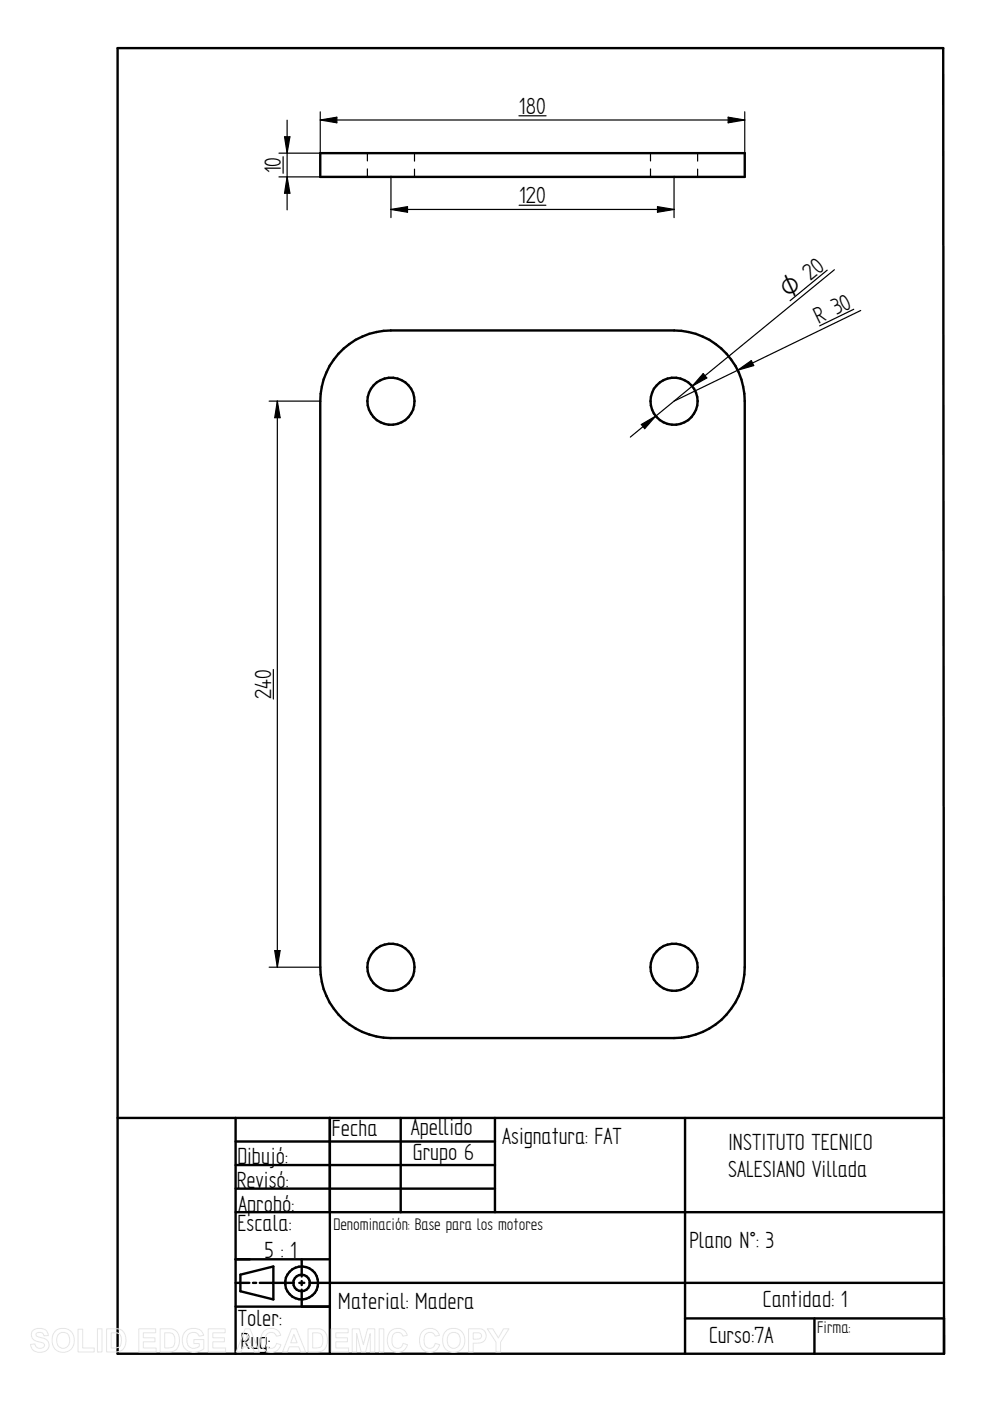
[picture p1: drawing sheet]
<svg xmlns="http://www.w3.org/2000/svg" width="210mm" height="297mm" viewBox="0 0 210 297" stroke-linecap="round" stroke-linejoin="round" font-family="sans-serif">
<g fill="none" stroke="#000" stroke-width=".51">
<path d="M24.9 10.2h175.1l.2 276.8h-175.3zM67.9 32.5h90v5h-90zM71.8 75a15.2 15.2 0 0 1 11.1-4.9h60a15 15 0 0 1 15 14.9v120.1a15.1 15.1 0 0 1-15 15h-60a15 15 0 0 1-15-15v-120.1a14.9 14.9 0 0 1 3.9-10zM24.9 237h175.3M50 237v50M69.9 237v50M85 237v20M104.9 237v20M145.2 237v50M50 242h54.9M50 247h54.9M50 252h54.9"/>
<path d="M50 257h150.2M50 267h19.9M50 272h2.9M51 270.3l7-1.8v7l-7-1.7zM53.6 272h.7M55.1 272h7.2M63.5 272h1M64 267v3.6M64 271.6v.9M64 273.4v3.6M65.6 272h134.6M69.9 277h-19.9"/>
<path d="M145.2 279.5h55v7.5M172.7 279.5v7.5"/>
<circle cx="82.9" cy="85.1" r="5"/>
<circle cx="142.9" cy="85.1" r="5"/>
<circle cx="82.9" cy="205.1" r="5"/>
<circle cx="142.9" cy="205.1" r="5"/>
<circle cx="63.9" cy="272" r="3.5"/>
<circle cx="63.9" cy="272" r="1.76"/>
</g>
<g fill="none" stroke="#000" stroke-width=".25">
<path d="M59.1 37.5h8.8M60 33.2v3.5M60.3 29h1.2l-.6 3.5zM60.9 25.5v19M60.9 37.5l.6 3.5h-1.2zM67.9 25.4l3.5-.6v1.2zM67.9 23.7v8.8h-8.8M67.9 25.4h90M77.9 32.5v1.6M77.9 35.8v1.7M82.9 37.5v8.6M87.9 32.5v1.7"/>
<path d="M87.9 35.9v1.6M110 24.6h5.8M137.9 32.5v1.6M137.9 35.8v1.7M142.9 37.5v8.6M147.9 32.5v1.7M147.9 35.9v1.6M154.4 24.8l3.5 .6-3.5 .6zM157.9 23.7v8.8M82.9 44.4l3.5-.6v1.2zM82.9 44.4h60M110.1 43.5h5.6"/>
<path d="M139.4 43.8l3.5 .6-3.5 .6zM175.4 57.3l-7.9 6.5M176.9 57.2l-30.1 24.7M149.1 79.2l.8 .9-3.1 1.8zM156.4 78.5l2.9-2 .5 1zM181 65.6l-7.2 3.5M182.5 65.8l-39.6 19.2M57.1 85h10.8M58.8 85v120.1M58.8 85l.6 3.6h-1.1zM136 90l3-1.8-2.3 2.7zM146.8 81.9l-13.2 10.8"/>
<path d="M58 141.9v6.3M57.1 205.1h10.8M58.3 201.5h1.1l-.6 3.6z"/>
</g>
<path d="M60.3 29h1.2l-.6 3.5zM67.9 25.4l3.5-.6v1.2zM154.4 24.8l3.5 .6-3.5 .6zM60.9 37.5l.6 3.5h-1.2zM82.9 44.4l3.5-.6v1.2zM139.4 43.8l3.5 .6-3.5 .6zM156.4 78.5l2.9-2 .5 1zM58.8 85l.6 3.6h-1.1zM136 90l3-1.8-2.3 2.7zM149.1 79.2l.8 .9-3.1 1.8zM58.3 201.5h1.1l-.6 3.6z" fill="#000"/>
<g fill="none" stroke="#e6e6e6" stroke-width=".21">
<path d="M7 282.1a2.33 2.33 0 0 1 2.9 .2l.3 .9h-.9a.91 .91 0 0 0-.7-.7 .91 .91 0 0 0-1 .5l.1 .3 .5 .2a2.12 2.12 0 0 1 2.2 1.4 1.76 1.76 0 0 1-2.4 1.8l-.7-.2-.6-.7-.2-.8 .9-.1a1.05 1.05 0 0 0 .9 1 1.05 1.05 0 0 0 1.1-.7 1.7 1.7 0 0 0-1.6-.8 1.39 1.39 0 0 1-.8-2.3zM11.7 282.3a2.47 2.47 0 0 1 3.1-.2 2.47 2.47 0 0 1 .8 3 2.4 2.4 0 0 1-3 1.5 2.4 2.4 0 0 1-1.5-3.1zM12.4 282.9a1.39 1.39 0 0 1 1.7-.3 1.39 1.39 0 0 1 .7 1.5 1.41 1.41 0 0 1-1.4 1.8 1.41 1.41 0 0 1-1.4-1.8l.1-.7zM16.6 281.8h.9v4h2.5v.8h-3.4zM20.7 281.7h.9v4.9h-.9zM20.7 286.6h.1M22.6 281.7h1.8a2.2 2.2 0 0 1 2.3 2.8 2.05 2.05 0 0 1-2.3 2.1h-1.8zM23.6 282.6a1.8 1.8 0 0 1 1.9 .5 2.03 2.03 0 0 1-.4 2.6l-1.5 .1zM29.4 281.7h3.6v.9h-2.6v1h2.5v.9h-2.5v1.3h2.7v.8h-3.7zM34 281.7h1.7a2.2 2.2 0 0 1 2.3 2.8 2.05 2.05 0 0 1-2.2 2.1h-1.8zM34.9 282.6a1.8 1.8 0 0 1 2 .5 2.03 2.03 0 0 1-.5 2.6l-1.5 .1zM39.3 282.3a2.56 2.56 0 0 1 3.6 .2l.3 .6-1 .2a1.36 1.36 0 0 0-1.6-.7 1.36 1.36 0 0 0-1 1.5 1.55 1.55 0 0 0 .8 1.6 1.55 1.55 0 0 0 1.8-.2v-.6h-1.1v-.9h2.1v2a2.7 2.7 0 0 1-4.5-1.2 2.79 2.79 0 0 1 .6-2.5z"/>
<path d="M44.2 281.7h3.6v.9h-2.7v1h2.5v.9h-2.5v1.3h2.7v.8h-3.6zM52 281.7h1l2 4.9h-1.1l-.4-1.1h-2l-.4 1.1h-1zM52.5 282.9l.7 1.8h-1.4zM55.9 282.3a2.15 2.15 0 0 1 3.6 .8l-.9 .2a1.24 1.24 0 0 0-1.6-.7 1.24 1.24 0 0 0-.7 1.5 1.25 1.25 0 0 0 .5 1.6 1.25 1.25 0 0 0 1.6-.3l.2-.6 1 .3a2.19 2.19 0 0 1-2.6 1.6 2.19 2.19 0 0 1-1.7-2.5l.1-.9zM61.8 281.7h1l2 4.9h-1l-.5-1.1h-2l-.4 1.1h-1zM62.3 282.9l.7 1.8h-1.4zM65.3 281.7h1.8a2.2 2.2 0 0 1 2.3 2.8 2.05 2.05 0 0 1-2.3 2.1h-1.8zM66.3 282.6a1.8 1.8 0 0 1 1.9 .5 2.03 2.03 0 0 1-.4 2.6l-1.5 .1zM70.2 281.7h3.6v.9h-2.6v1h2.5v.9h-2.5v1.3h2.7v.8h-3.7zM74.7 281.7h1.5l.8 3.4 .9-3.4h1.6v4.9h-1v-3.9l-1 3.9h-.9l-1-3.9v3.9h-.9zM80.4 281.7h1v4.9h-1zM80.4 286.6h.1"/>
<path d="M82.7 282.3a2.15 2.15 0 0 1 3.7 .8l-1 .2a1.24 1.24 0 0 0-1.6-.7 1.24 1.24 0 0 0-.7 1.5 1.25 1.25 0 0 0 .5 1.6 1.25 1.25 0 0 0 1.6-.3l.3-.6 .9 .3a2.19 2.19 0 0 1-2.6 1.6 2.19 2.19 0 0 1-1.7-2.5l.1-.9zM89.5 282.3a2.15 2.15 0 0 1 3.7 .8l-1 .2a1.24 1.24 0 0 0-1.5-.7 1.24 1.24 0 0 0-.8 1.5 1.25 1.25 0 0 0 .5 1.6 1.25 1.25 0 0 0 1.6-.3l.3-.6 .9 .3a2.19 2.19 0 0 1-2.5 1.6 2.19 2.19 0 0 1-1.8-2.5l.1-.9zM94.5 282.3a2.47 2.47 0 0 1 3.1-.2 2.47 2.47 0 0 1 .8 3 2.4 2.4 0 0 1-3 1.5 2.4 2.4 0 0 1-1.5-3.1zM95.2 282.9a1.39 1.39 0 0 1 1.7-.3 1.39 1.39 0 0 1 .7 1.5 1.41 1.41 0 0 1-1.4 1.8 1.41 1.41 0 0 1-1.4-1.8l.1-.7zM99.4 281.7h1.5a1.58 1.58 0 0 1 2 .8 1.58 1.58 0 0 1-.6 2.1l-.8 .1-1.2 .1v1.8h-.9zM100.3 282.6h.5a.87 .87 0 0 1 1.3 .8l-.5 .4-1.3 .1zM103.3 281.7h1.2l1.2 2 1.1-2h1.1l-1.8 2.9v2h-.9v-2z"/>
</g>
<g font-size="5.6">
<text x="110" y="24.1">180</text>
<text x="59.6" y="36.7" transform="rotate(-90 59.6 36.7)">10</text>
<text x="110.1" y="43.1">120</text>
<text x="173.6" y="68.7" transform="rotate(-26 173.6 68.7)">R 30</text>
<text x="57.5" y="148.2" transform="rotate(-90 57.5 148.2)">240</text>
<text x="70.4" y="240.8">Fecha</text>
<text x="87.1" y="240.7">Apellido</text>
<text x="87.5" y="245.9">Grupo 6</text>
<text x="106.5" y="242.5">Asignatura: FAT</text>
<text x="154.4" y="243.8">INSTITUTO TECNICO</text>
<text x="50.2" y="251.8">Revisó:</text>
<text x="50.3" y="246.8">Dibujó:</text>
<text x="154.4" y="249.6">SALESIANO Villada</text>
<text x="50.5" y="256.9">Aprobó:</text>
<text x="50.4" y="261.1">Escala:</text>
<text x="56.1" y="266.8">5 : 1</text>
<text x="146.2" y="264.7">Plano N°: 3</text>
<text x="50.4" y="281.2">Toler:</text>
<text x="71.7" y="277.5">Material: Madera</text>
<text x="161.7" y="277.2">Cantidad: 1</text>
<text x="51" y="286">Rug:</text>
<text x="150.3" y="284.8">Curso:7A</text>
</g>
<text font-size="5.4" x="167.2" y="63.4" transform="rotate(-39 167.2 63.4)">O 20</text>
<g font-size="4">
<text x="70.7" y="260.8">Denominación: Base para los motores</text>
<text x="173.3" y="282.6">Firma:</text>
</g>
</svg>
